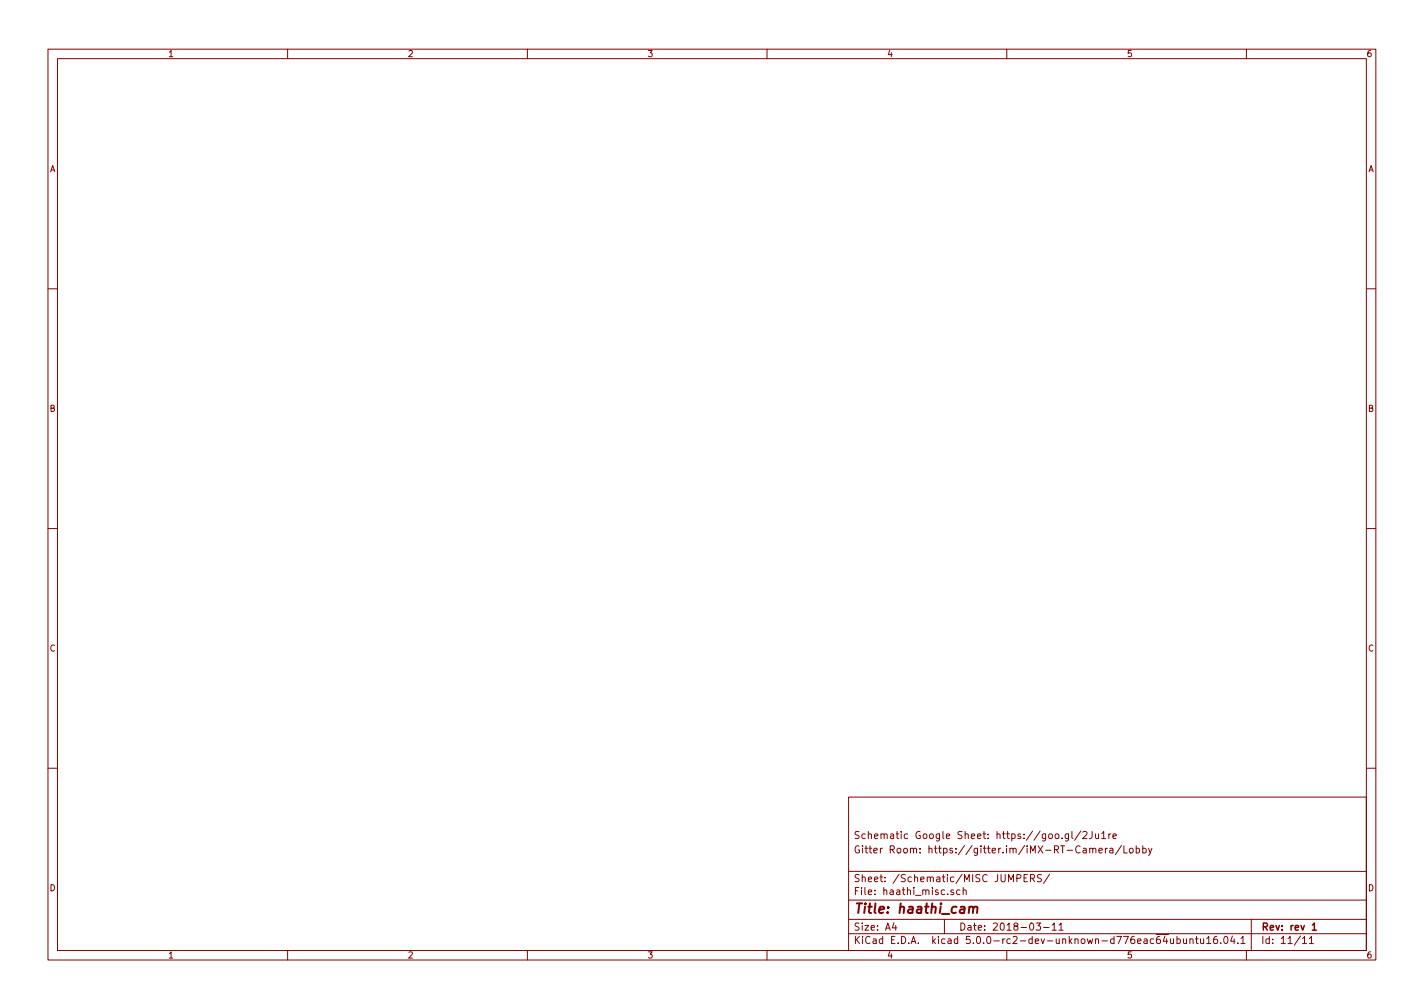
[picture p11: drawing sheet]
<svg xmlns="http://www.w3.org/2000/svg" width="297mm" height="210mm" viewBox="0 0 297 210" stroke-linecap="round" stroke-linejoin="round" font-family="sans-serif">
<g fill="none" stroke="#840000" stroke-width=".21">
<path d="M10 10.3h277v189.9h-277zM12 12.2h273v186.1h-273zM60 10.3v1.9M110 10.3v1.9M160 10.3v1.9M210 10.3v1.9M260 10.3v1.9M10 60.2h2M285 60.2h2M10 110.3h2M285 110.3h2M10 160.2h2"/>
<path d="M177 166.3h108v32h-108zM222.9 173.9v1.3l-.3 .2h-.4M222.9 174l-.4-.1-.3 .3 .1 .6h.6M223.6 173.4v1.3l.2 .2M225.5 173.3l-1.3 2M225.9 173.6l.5-.2 .3 .5-.9 1h.9M227.3 177.1l.2-.2 .4 .1v.9M227.3 176.9v1M227.8 173.4l-.1 1.3-.5 .2M227.9 177.1l.3-.2 .3 .1 .1 .9M228.5 173.9l.1 .9 .4 .1 .2-.1M229.2 173.9v1"/>
<path d="M229.2 177.4l.7-.1v-.3l-.5-.1-.2 .2 .1 .7h.6M229.8 173.9l.4-.5v1.5M229.8 174.9h.9M230.6 176.9v1M231 176.9l-.4 .3M231.3 173.9v1M231.5 177h.6l.1 .9M231.7 173.9l-.4 .3M232.2 177.3l-.6 .1-.2 .2 .2 .3 .6-.1M232.2 174.4l.7-.1-.1-.3-.4-.1-.2 .2v.7h.6M233.9 176.3l-1.2 2M234.4 176.4v1.5h.8"/>
<path d="M235.7 177.1l.2-.2 .4 .2v.7l-.2 .1-.4-.1zM237 177l.4-.1 .3 .3-.1 .6h-.6M237 176.4v1.5M238.4 177l.4-.1 .3 .3-.1 .6-.2 .1-.4-.1M238.4 176.4v1.5M239.6 176.9l.3 1M240.3 176.9l-.5 1.4-.2 .1M285 160.2h2M60 198.3v1.9M110 198.3v1.9M160 198.3v1.9M177 194.8h108"/>
<path d="M177 191.8h108M177 187.8h108M177 181.8h108M186.5 192.5l-.4 1h1M186.8 193v1M197 191.8v3M198.9 185.7l-.3-.1-.3 .2 .1 .2 .5 .2v.3h-.6M200.3 185.7l-.5-.1-.3 .3 .1 .6 .2 .1 .5-.1M200.9 185.7l.2-.1 .4 .1v.9M200.9 185.1v1.5M210 198.3v1.9M212.1 183.2l.7-.1 .1-.5-.2-.2h-.6v1.5"/>
<path d="M213.6 183.1h.5M214.3 182.4h-.7v1.5h.7M215 183.2l.7-.1 .1-.2-.1-.3-.2-.2h-.5v1.5M215.3 183.2l.5 .7M216.1 192.5h.9l-.4 .6 .4 .1v.7l-.2 .1-.7-.1M217.2 182.5l-.5-.1-.3 .3 .1 .3 .7 .4v.4l-.2 .1-.6-.1M217.7 193.5h1.1M218.9 182.3l-1.2 2M219.5 193l.4-.5v1.5M219.5 194h.8M220.9 193l.4-.5v1.5M220.9 194h.9"/>
<path d="M242.4 194.9h1.4M243 195.2l-.4 1.1h1M243.4 195.8v1M244.1 195.8l.1 .9 .4 .1 .2-.1M244.8 195.8v1M245.5 195.9l.4-.1 .3 .3v.6l-.3 .1-.4-.1M245.5 195.3v1.5M246.9 195.8v.9l.4 .1 .2-.1M247.5 195.8v1M248.2 196l.2-.2 .4 .1 .1 .9M248.2 195.8v1M249.4 195.8h.5"/>
<path d="M249.6 195.3v1.3l.3 .2M250.4 195.8l.1 .9 .4 .1 .2-.1M251.1 195.8v1M251.7 195.8l.4-.5v1.5M251.7 196.8h.9M253.8 195.3l-.4 .1a1.11 1.11 0 0 0-.1 1.3l.4 .1 .2-.1 .1-.5-.3-.3-.4 .1-.2 .2M254.6 196.7v.1M255.4 195.5l.2-.2a.8 .8 0 0 1 .6 .8 .8 .8 0 0 1-.6 .7l-.3-.5zM257.1 195.2l-.4 1.1h.9M257.4 195.8v1M258.2 196.7v.1M258.9 195.8l.4-.5v1.5"/>
<path d="M258.9 196.8h.8M260 198.3v1.9M261 191.8v6.5M271.7 195.8l.4-.5v1.5M271.7 196.8h.8M273.1 195.8l.5-.5v1.5M273.1 196.8h.9"/>
</g>
<path d="M273.7 193l.5-.5v1.5M273.7 194h.9" fill="none" stroke="#840000" stroke-width=".3"/>
<path d="M202.2 189.3l.3-.2 .5 .1-.1 1.2M202.2 189.1l-.1 1.3M203 189.4a.47 .47 0 0 1 .5-.3 .47 .47 0 0 1 .4 .3l-.1 1" fill="none" stroke="#840000" stroke-width=".41"/>
<text font-size="2.8" fill="#840000" x="178" y="190.5">Title: haathi_cam</text>
<g font-size="2.1" fill="#840000">
<text x="178" y="178">Gitter Room: https://gitter.im/iMX-RT-Camera/Lobby</text>
<text x="178" y="175">Schematic Google Sheet: https://goo.gl/2Ju1re</text>
<text x="178" y="184">Sheet: /Schematic/MISC JUMPERS/</text>
<text x="178" y="186.7">File: haathi_misc.sch</text>
<text x="178" y="196.9">KiCad E.D.A. kicad 5.0.0-rc2-dev-unknown-d776eac64ubuntu16.04.1</text>
<text x="178" y="194.1">Size: A4</text>
<text x="200" y="194.1">Date: 2018-03-11</text>
<text x="263" y="194.1">Rev: rev 1</text>
<text x="263" y="196.9">Id: 11/11</text>
</g>
<g font-size="1.8" fill="#840000">
<text x="35" y="11.9">1</text>
<text x="85" y="11.9">2</text>
<text x="135" y="11.9">3</text>
<text x="185" y="11.9">4</text>
<text x="235" y="11.9">5</text>
<text x="285" y="11.9">6</text>
<text x="10.4" y="35.9">A</text>
<text x="285.4" y="35.9">A</text>
<text x="10.4" y="85.9">B</text>
<text x="285.4" y="85.9">B</text>
<text x="10.4" y="135.9">C</text>
<text x="285.4" y="135.9">C</text>
<text x="10.4" y="185.9">D</text>
<text x="285.4" y="185.9">D</text>
<text x="35" y="199.9">1</text>
<text x="85" y="199.9">2</text>
<text x="135" y="199.9">3</text>
<text x="185" y="199.9">4</text>
<text x="235" y="199.9">5</text>
<text x="285" y="199.9">6</text>
</g>
</svg>
